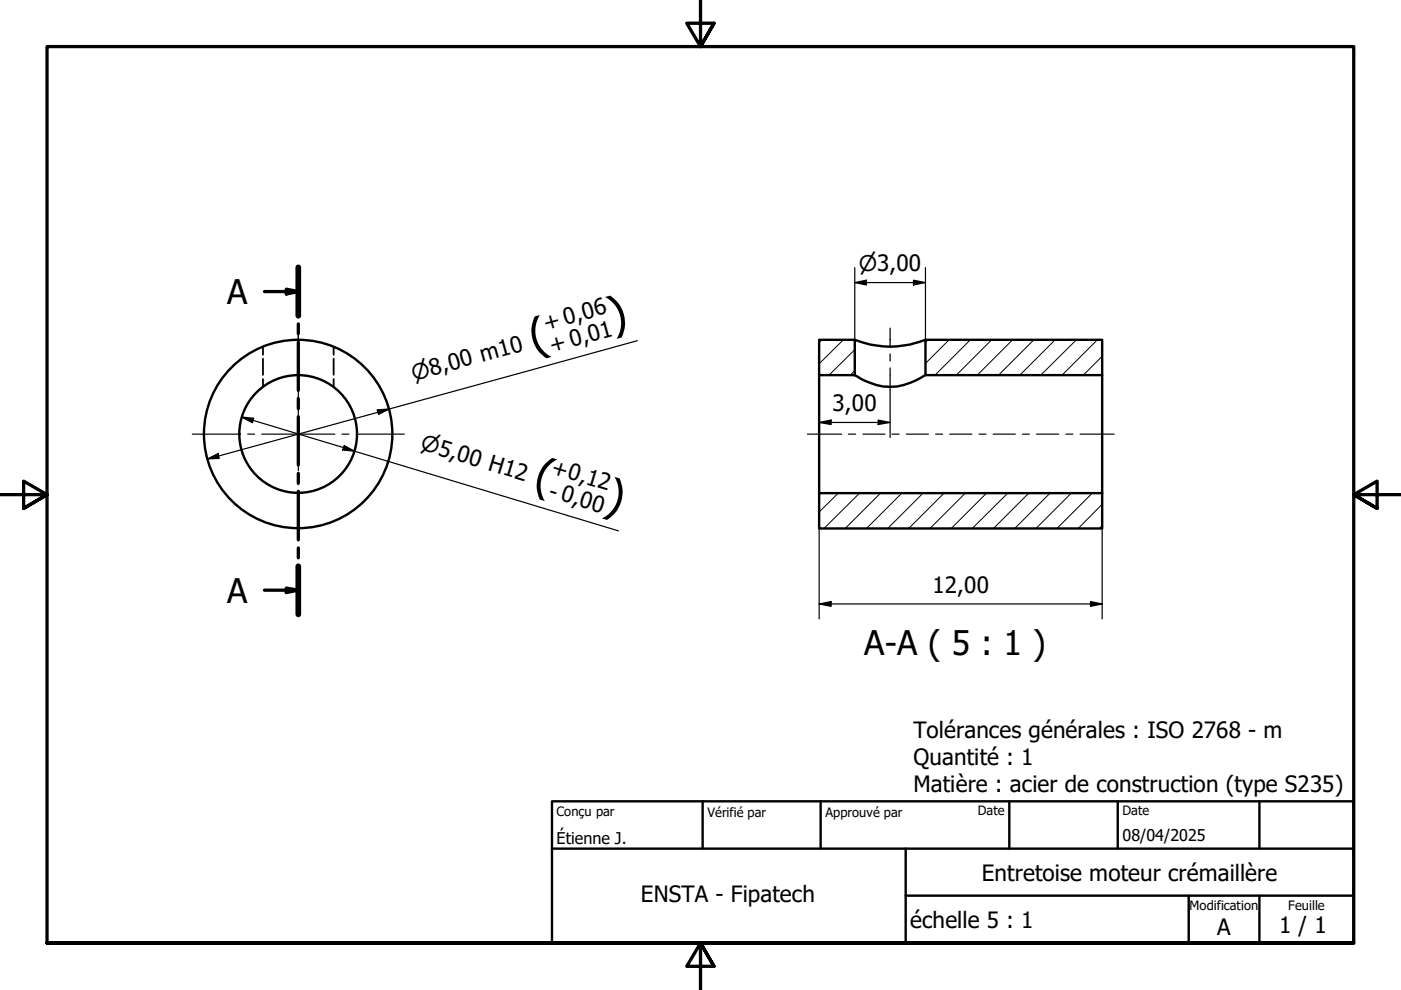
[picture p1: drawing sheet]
<svg xmlns="http://www.w3.org/2000/svg" width="297mm" height="210mm" viewBox="0 0 297 210" stroke-linecap="round" stroke-linejoin="round" font-family="sans-serif">
<!-- layer: Hachure (ISO) -->
<g fill="none" stroke="#000" stroke-width=".21">
<path d="M174.3 72l-.6 .6M178.8 72l-5.1 5.1M181.2 78.6l-.9 .9M181.2 74.1l-5.4 5.4M196.8 72l-.6 .6M201.2 72l-5 5.1M205.7 72l-7.5 7.5M210.2 72l-7.4 7.5M214.7 72l-7.5 7.5M219.2 72l-7.5 7.5M223.7 72l-7.5 7.5M228.2 72l-7.5 7.5"/>
<path d="M232.7 72l-7.5 7.5M233.7 75.5l-4 4M177.7 104.6l-4 4M182.2 104.6l-7.5 7.4M186.7 104.6l-7.5 7.4M191.2 104.6l-7.5 7.4M195.7 104.6l-7.5 7.4M200.2 104.6l-7.5 7.4M204.7 104.6l-7.5 7.4M209.2 104.6l-7.5 7.4M213.7 104.6l-7.6 7.4M218.1 104.6l-7.5 7.4"/>
<path d="M222.6 104.6l-7.5 7.4M227.1 104.6l-7.5 7.4M231.6 104.6l-7.5 7.4M233.7 111.4l-.6 .6M233.7 106.9l-5.1 5.1"/>
</g>
<path d="M55.8 73.5v1.7M55.8 76v3.5M70.7 73.5v1.7M70.7 76v3.5M55.8 80.4v1.6M70.7 80.4v1.6" fill="none" stroke="#000" stroke-width=".38"/>
<!-- layer: Visible (ISO) -->
<g fill="none" stroke="#000" stroke-width=".51">
<path d="M173.7 72h7.5v7.5h-7.5zM173.7 79.5v25.1M181.2 72a20 20 0 0 0 15 0M181.2 79.5a14.1 14.1 0 0 0 9 2.5 17.1 17.1 0 0 0 6-2.5M196.2 72h37.5v7.5h-37.5zM233.7 79.5v25.1M173.7 104.6h60v7.4h-60z"/>
<circle cx="63.2" cy="92" r="12.5"/>
<circle cx="63.2" cy="92" r="20"/>
</g>
<!-- layer: Ligne de coupe (ISO) -->
<g fill="none" stroke="#000" stroke-width=".7">
<path d="M63.2 56.7v10.3M56.1 61.8h7.1M60.7 61.3l2.5 .5-2.5 .5zM63.2 68.7v2.1M63.2 72.6v10.2M63.2 84.5v2.1M63.2 88.4v10.2M63.2 100.4v2.1M63.2 104.2v10.3M63.2 116.2v2.1M56.1 125.1h7.1M60.7 124.7l2.5 .4-2.5 .5z"/>
<path d="M63.2 120.1v10.2"/>
</g>
<path d="M63.2 56.7v10.3M63.2 120.1v10.2" fill="none" stroke="#000" stroke-width="1.2"/>
<path d="M60.7 61.3l2.5 .5-2.5 .5zM60.7 124.7l2.5 .4-2.5 .5z" fill="#000"/>
<!-- layer: Cadre (ISO) -->
<path d="M148.5 -.1v10l-2.9-5h5.8l-2.9 5 2.9-5M0 104.9h10l-5-2.9v5.8l5-2.9-5 2.9M297 104.9h-10l5-2.9v5.8l-5-2.9 5 2.9M10 199.9v-190h277v190h-277h277M151.4 204.9l-2.9-5 2.9 5h-5.8l2.9-5v10" fill="none" stroke="#000" stroke-width=".7"/>
<!-- layer: Titre (ISO) -->
<path d="M117 169.9h170v30h-170zM117 179.9h170M149 169.9v10M174 169.9v10M192 179.9v20M214 169.9v10M237 169.9v10M267 169.9v10M192 189.9h95M252 189.9v10M267 189.9v10" fill="none" stroke="#000" stroke-width=".51"/>
<g fill="none" stroke="#000" stroke-width=".25">
<path d="M63.2 71v4.5M63.2 77v1.5M188.7 69.6v4M188.7 75v1.6M188.7 78v4M63.2 80v4.6M171.2 92h7.2M179.9 92h1.5M182.9 92h4.7M189.1 92h1.5M192.2 92h4.6M198.4 92h1.4"/>
<path d="M201.4 92h4.7M207.6 92h1.4M210.6 92h4.7M216.8 92h1.4M219.8 92h4.7M226 92h1.5M229 92h7.2"/>
</g>
<!-- layer: Marque de centre (ISO) -->
<path d="M63.2 69.6v10.2M40.8 92h10.2M52.5 92h1.5M55.5 92h15.5M63.2 81.3v1.5M63.2 84.3v15.5M72.5 92h1.5M75.5 92h10.2M63.2 101.3v1.5M63.2 104.3v10.2" fill="none" stroke="#000" stroke-width=".25"/>
<!-- layer: Cote (ISO) -->
<g fill="none" stroke="#000" stroke-width=".25">
<path d="M181.2 59.9l2.5-.5v1zM181.2 59.9h15M181.2 56.7v15.3M193.7 59.4l2.5 .5-2.5 .5zM196.2 56.7v15.3M135.1 72.2l-91.2 25.1M173.7 79.5v12.4M43.9 97.3l2.3-1.1 .3 1zM51.2 88.4l2.6 .3-.3 .9zM51.2 88.4l79.9 24.2M73 94.5l2.2 1.2-2.6-.3zM79.9 86.9l2.6-.2-2.2 1.2z"/>
<path d="M173.7 89.6l2.5-.5v.9zM173.7 92.1v.6M173.7 89.6h15M186.2 89.1l2.5 .5-2.5 .4zM188.7 82v9.9M188.7 92.1v.6M173.7 112v19.2M233.7 112v19.2M173.7 128.1l2.5-.6v1.1zM173.7 128.1h60M231.2 127.5l2.5 .6-2.5 .5z"/>
</g>
<path d="M181.2 59.9l2.5-.5v1zM193.7 59.4l2.5 .5-2.5 .5zM43.9 97.3l2.3-1.1 .3 1zM51.2 88.4l2.6 .3-.3 .9zM73 94.5l2.2 1.2-2.6-.3zM79.9 86.9l2.6-.2-2.2 1.2zM173.7 89.6l2.5-.5v.9zM186.2 89.1l2.5 .5-2.5 .4zM173.7 128.1l2.5-.6v1.1zM231.2 127.5l2.5 .6-2.5 .5z" fill="#000"/>
<g font-size="9.6">
<text x="129.9" y="70.1" transform="rotate(-15 129.9 70.1)">)</text>
<text x="113.2" y="74.7" transform="rotate(-15 113.2 74.7)">(</text>
<text x="112.8" y="103.4" transform="rotate(17 112.8 103.4)">(</text>
<text x="127.9" y="108" transform="rotate(17 127.9 108)">)</text>
</g>
<g font-size="7.2">
<text x="48.2" y="64.4">A</text>
<text x="48.2" y="127.8">A</text>
<text x="183.2" y="138.8">A-A ( 5 : 1 )</text>
</g>
<g font-size="4.8">
<text x="115.7" y="70.2" transform="rotate(-15 115.7 70.2)">+ 0,06</text>
<text x="117" y="74.8" transform="rotate(-15 117 74.8)">+ 0,01</text>
<text x="176.5" y="87.2">3,00</text>
<text x="116.6" y="100.6" transform="rotate(17 116.6 100.6)">+0,12</text>
<text x="116.1" y="105.5" transform="rotate(17 116.1 105.5)">- 0,00</text>
<text x="197.7" y="125.6">12,00</text>
<text x="193.7" y="156.4">Tolérances générales : ISO 2768 - m</text>
<text x="193.7" y="162.2">Quantité : 1</text>
<text x="193.7" y="167.9">Matière : acier de construction (type S235)</text>
<text x="135.9" y="191.3">ENSTA - Fipatech</text>
<text x="208.2" y="186.9">Entretoise moteur crémaillère</text>
<text x="193" y="196.8">échelle 5 : 1</text>
<text x="271.2" y="197.8">1 / 1</text>
<text x="258.1" y="198.2">A</text>
</g>
<g font-size="4.6">
<text x="182.1" y="57.5">⌀3,00</text>
<text x="87.8" y="80.7" transform="rotate(-15 87.8 80.7)">⌀8,00 m10</text>
<text x="89" y="95.2" transform="rotate(17 89 95.2)">⌀5,00 H12</text>
</g>
<g font-size="3.4">
<text x="118" y="178.9">Étienne J.</text>
<text x="238" y="178.3">08/04/2025</text>
</g>
<g font-size="2.7">
<text x="118" y="172.9">Conçu par</text>
<text x="150" y="173.1">Vérifié par</text>
<text x="175" y="173.1">Approuvé par</text>
<text x="207.3" y="172.9">Date</text>
<text x="238" y="172.9">Date</text>
<text x="252.2" y="193">Modification</text>
<text x="273.1" y="193">Feuille</text>
</g>
</svg>
